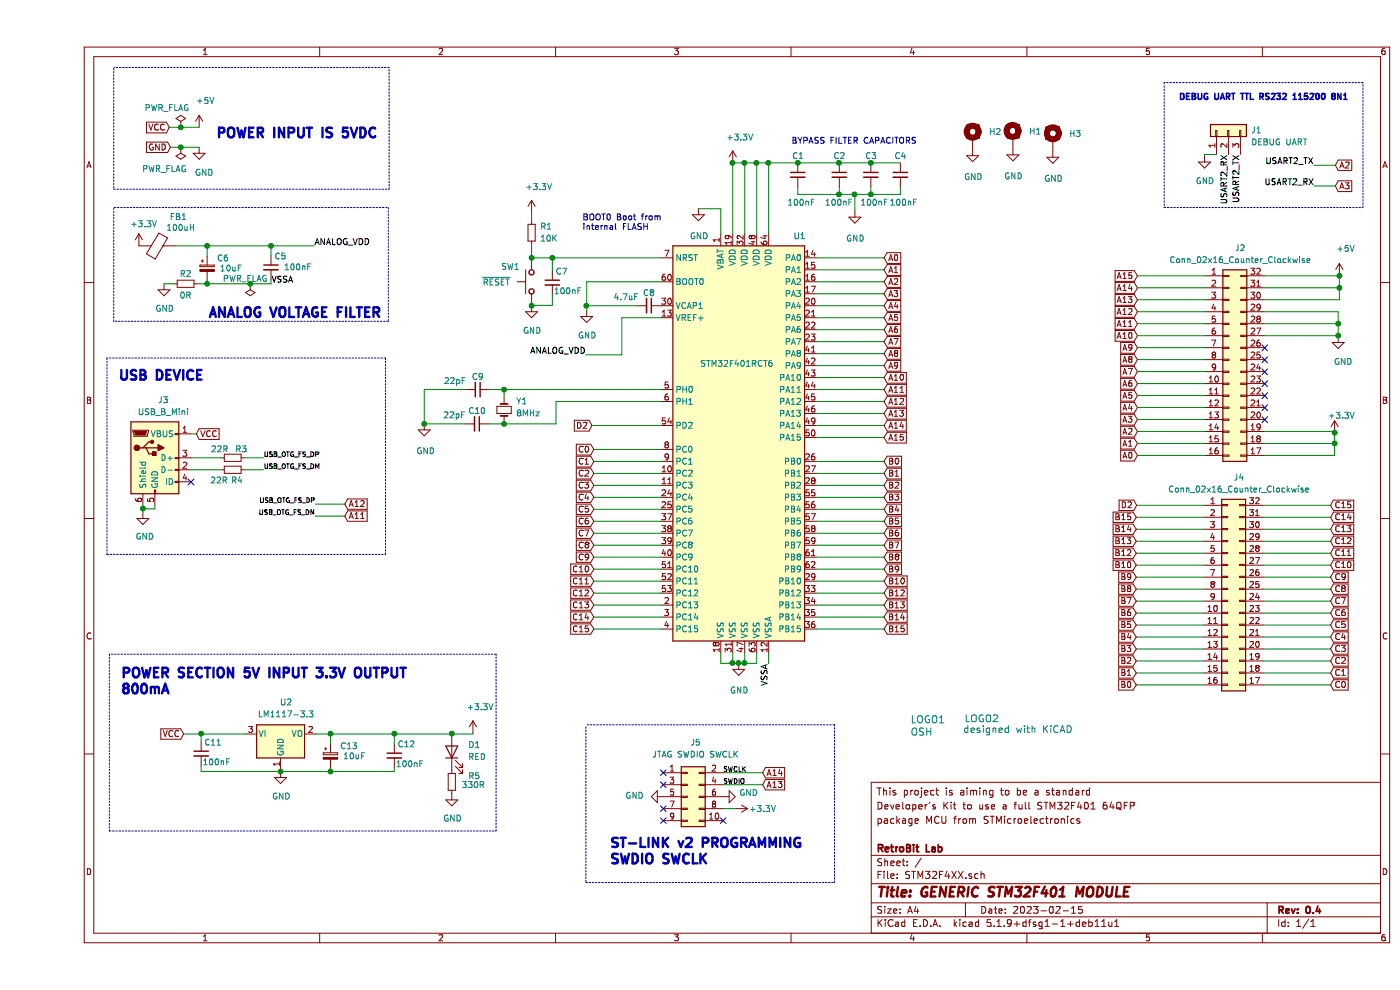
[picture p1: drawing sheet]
EESchema Schematic File Version 4
EELAYER 30 0
EELAYER END
$Descr A4 11693 8268
encoding utf-8
Sheet 1 1
Title "GENERIC STM32F401 MODULE"
Date "2023-02-15"
Rev "0.4"
Comp "RetroBit Lab"
Comment1 ""
Comment2 "package MCU from STMicroelectronics"
Comment3 "Developer's Kit to use a full STM32F401 64QFP"
Comment4 "This project is aiming to be a standard"
$EndDescr
Text GLabel 1105 1065 0    50   Input ~ 0
VCC
Text GLabel 1115 1230 0    50   Input ~ 0
GND
$Comp
L power:GND #PWR02
U 1 1
P 1355 1230
F 0 "#PWR02" H 1355 980 50  0001 C CNN
F 1 "GND" H 1395 1020 50  0000 C CNN
F 2 "" H 1355 1230 50  0001 C CNN
F 3 "" H 1355 1230 50  0001 C CNN
	1    1355 1230
	1    0    0    -1  
$EndComp
$Comp
L power:+5V #PWR01
U 1 1
P 1355 1065
F 0 "#PWR01" H 1355 915 50  0001 C CNN
F 1 "+5V" H 1405 1290 50  0000 C CNN
F 2 "" H 1355 1065 50  0001 C CNN
F 3 "" H 1355 1065 50  0001 C CNN
	1    1355 1065
	1    0    0    -1  
$EndComp
Wire Wire Line
	1355 1065 1200 1065
Wire Wire Line
	1115 1230 1200 1230
Text Notes 1490 1165 0    79   ~ 16
POWER INPUT IS 5VDC
$Comp
L Regulator_Linear:LM1117-3.3 U2
U 1 1
P 2035 6130
F 0 "U2" H 2080 6395 50  0000 C CNN
F 1 "LM1117-3.3" H 2080 6295 50  0000 C CNN
F 2 "Package_TO_SOT_SMD:SOT-223-3_TabPin2" H 2035 6130 50  0001 C CNN
F 3 "https://datasheet.lcsc.com/lcsc/1811131822_HTC-Korea-TAEJIN-Tech-LM1117S-3.3_C126027.pdf" H 2035 6130 50  0001 C CNN
F 4 "C126027 " H 2035 6130 50  0001 C CNN "LCSC"
	1    2035 6130
	1    0    0    -1  
$EndComp
$Comp
L power:GND #PWR015
U 1 1
P 4590 2595
F 0 "#PWR015" H 4590 2345 50  0001 C CNN
F 1 "GND" H 4595 2390 50  0000 C CNN
F 2 "" H 4590 2595 50  0001 C CNN
F 3 "" H 4590 2595 50  0001 C CNN
	1    4590 2595
	1    0    0    -1  
$EndComp
Wire Wire Line
	5210 2355 4590 2355
Text Notes 4555 1930 0    50   ~ 0
BOOT0 Boot from\ninternal FLASH
Wire Wire Line
	2985 6410 2985 6445
Wire Wire Line
	2985 6445 2450 6445
Wire Wire Line
	2035 6445 2035 6430
Wire Wire Line
	2450 6415 2450 6445
Connection ~ 2450 6445
Wire Wire Line
	2450 6445 2035 6445
Wire Wire Line
	2035 6445 1370 6445
Wire Wire Line
	1370 6445 1370 6395
Connection ~ 2035 6445
Wire Wire Line
	2335 6130 2450 6130
Wire Wire Line
	2985 6130 2985 6210
Wire Wire Line
	2450 6215 2450 6130
Connection ~ 2450 6130
Wire Wire Line
	2450 6130 2985 6130
Wire Wire Line
	1370 6195 1370 6130
Wire Wire Line
	1370 6130 1735 6130
Text GLabel 1225 6130 0    50   Input ~ 0
VCC
Wire Wire Line
	1225 6130 1370 6130
Connection ~ 1370 6130
Connection ~ 2985 6130
$Comp
L Device:C_Small C8
U 1 1
P 5110 2555
F 0 "C8" V 5000 2555 50  0000 C CNN
F 1 "4.7uF" V 5035 2365 50  0000 C CNN
F 2 "Capacitor_SMD:C_1206_3216Metric_Pad1.33x1.80mm_HandSolder" H 5110 2555 50  0001 C CNN
F 3 "https://datasheet.lcsc.com/lcsc/1811110920_Samsung-Electro-Mechanics-CL31A475KOHNNNE_C7237.pdf" H 5110 2555 50  0001 C CNN
F 4 "C7237 " V 5110 2555 50  0001 C CNN "LCSC"
	1    5110 2555
	0    1    1    0   
$EndComp
Wire Wire Line
	5010 2555 4590 2555
Wire Wire Line
	4590 2355 4590 2555
Wire Wire Line
	4590 2555 4590 2595
Connection ~ 4590 2555
$Comp
L Switch:SW_Push SW1
U 1 1
P 4130 2355
F 0 "SW1" V 4255 2610 50  0000 R CNN
F 1 "~RESET" V 4130 2765 50  0000 R CNN
F 2 "RetroBitLab:SPST-7.3x3.9x2.5-WUERTH-434121025816" H 4130 2555 50  0001 C CNN
F 3 "~" H 4130 2555 50  0001 C CNN
F 4 "C318911" V 4130 2355 50  0001 C CNN "LCSC"
	1    4130 2355
	0    -1   -1   0   
$EndComp
$Comp
L power:GND #PWR014
U 1 1
P 4130 2555
F 0 "#PWR014" H 4130 2305 50  0001 C CNN
F 1 "GND" H 4135 2350 50  0000 C CNN
F 2 "" H 4130 2555 50  0001 C CNN
F 3 "" H 4130 2555 50  0001 C CNN
	1    4130 2555
	1    0    0    -1  
$EndComp
Wire Wire Line
	5210 2155 4305 2155
$Comp
L Device:R_Small R1
U 1 1
P 4130 1945
F 0 "R1" H 4200 2000 50  0000 L CNN
F 1 "10K" H 4200 1900 50  0000 L CNN
F 2 "Resistor_SMD:R_1206_3216Metric_Pad1.30x1.75mm_HandSolder" H 4130 1945 50  0001 C CNN
F 3 "https://datasheet.lcsc.com/lcsc/1810301434_UNI-ROYAL-Uniroyal-Elec-1206W4F1002T5E_C17902.pdf" H 4130 1945 50  0001 C CNN
F 4 "C17902" H 4130 1945 50  0001 C CNN "LCSC"
	1    4130 1945
	1    0    0    -1  
$EndComp
Wire Wire Line
	4130 1845 4130 1775
Wire Wire Line
	4130 2045 4130 2155
Connection ~ 4130 2155
Wire Wire Line
	4305 2550 4130 2550
Wire Wire Line
	4130 2550 4130 2555
Connection ~ 4130 2555
Wire Wire Line
	4305 2460 4305 2550
Wire Wire Line
	4305 2260 4305 2155
Connection ~ 4305 2155
Wire Wire Line
	4305 2155 4130 2155
$Comp
L Device:CP_Small C6
U 1 1
P 1420 2240
F 0 "C6" H 1500 2325 50  0000 L CNN
F 1 "10uF" H 1525 2240 50  0000 L CNN
F 2 "Capacitor_Tantalum_SMD:CP_EIA-3216-12_Kemet-S_Pad1.58x1.35mm_HandSolder" H 1420 2240 50  0001 C CNN
F 3 "https://datasheet.lcsc.com/lcsc/1811151641_Sunlord-TC212A106K016Y_C108529.pdf" H 1420 2240 50  0001 C CNN
F 4 "C108529 " H 1420 2240 50  0001 C CNN "LCSC"
	1    1420 2240
	1    0    0    -1  
$EndComp
Wire Wire Line
	1955 2335 1955 2370
Wire Wire Line
	1420 2140 1420 2055
Wire Wire Line
	1420 2055 1955 2055
Wire Wire Line
	1955 2055 1955 2135
Wire Wire Line
	4885 2655 5210 2655
$Comp
L power:GND #PWR013
U 1 1
P 1060 2370
F 0 "#PWR013" H 1060 2120 50  0001 C CNN
F 1 "GND" H 1065 2165 50  0000 C CNN
F 2 "" H 1060 2370 50  0001 C CNN
F 3 "" H 1060 2370 50  0001 C CNN
	1    1060 2370
	1    0    0    -1  
$EndComp
Wire Wire Line
	1420 2340 1420 2370
Wire Wire Line
	1955 2370 1780 2370
Connection ~ 1420 2370
Wire Wire Line
	1420 2055 1150 2055
Connection ~ 1420 2055
$Comp
L Device:Ferrite_Bead FB1
U 1 1
P 1000 2055
F 0 "FB1" V 755 2235 50  0000 C CNN
F 1 "100uH" V 845 2255 50  0000 C CNN
F 2 "Inductor_SMD:L_1206_3216Metric_Pad1.22x1.90mm_HandSolder" V 930 2055 50  0001 C CNN
F 3 "https://datasheet.lcsc.com/lcsc/1810311131_FH-Guangdong-Fenghua-Advanced-Tech-CMI321611J101KT_C128802.pdf" H 1000 2055 50  0001 C CNN
F 4 "C128802" V 1000 2055 50  0001 C CNN "LCSC"
	1    1000 2055
	0    1    1    0   
$EndComp
$Comp
L power:GND #PWR08
U 1 1
P 5525 1745
F 0 "#PWR08" H 5525 1495 50  0001 C CNN
F 1 "GND" H 5530 1520 50  0000 C CNN
F 2 "" H 5525 1745 50  0001 C CNN
F 3 "" H 5525 1745 50  0001 C CNN
	1    5525 1745
	1    0    0    -1  
$EndComp
Wire Wire Line
	5710 1955 5710 1745
Wire Wire Line
	5710 1745 5525 1745
$Comp
L power:GND #PWR020
U 1 1
P 5860 5540
F 0 "#PWR020" H 5860 5290 50  0001 C CNN
F 1 "GND" H 5865 5315 50  0000 C CNN
F 2 "" H 5860 5540 50  0001 C CNN
F 3 "" H 5860 5540 50  0001 C CNN
	1    5860 5540
	1    0    0    -1  
$EndComp
Wire Wire Line
	5710 5455 5710 5540
Wire Wire Line
	6010 5455 6010 5540
Wire Wire Line
	5910 5455 5910 5540
Wire Wire Line
	5710 5540 5810 5540
Connection ~ 5910 5540
Wire Wire Line
	5910 5540 6010 5540
Wire Wire Line
	5810 5455 5810 5540
Connection ~ 5810 5540
Wire Wire Line
	5810 5540 5860 5540
Text Label 6110 5545 3    50   ~ 0
VSSA
Connection ~ 5860 5540
Wire Wire Line
	5860 5540 5910 5540
Text Label 1955 2370 0    50   ~ 0
VSSA
$Comp
L Device:R_Small R2
U 1 1
P 1240 2370
F 0 "R2" V 1155 2370 50  0000 C CNN
F 1 "0R" V 1335 2370 50  0000 C CNN
F 2 "Resistor_SMD:R_1206_3216Metric_Pad1.30x1.75mm_HandSolder" H 1240 2370 50  0001 C CNN
F 3 "https://datasheet.lcsc.com/lcsc/1808281533_UNI-ROYAL-Uniroyal-Elec-1206W4F0000T5E_C17888.pdf" H 1240 2370 50  0001 C CNN
F 4 "C17888" V 1240 2370 50  0001 C CNN "LCSC"
	1    1240 2370
	0    1    1    0   
$EndComp
Wire Wire Line
	1420 2370 1340 2370
Wire Wire Line
	1140 2370 1060 2370
$Comp
L Device:C_Small C1
U 1 1
P 6355 1460
F 0 "C1" H 6305 1620 50  0000 L CNN
F 1 "100nF" H 6265 1230 50  0000 L CNN
F 2 "Capacitor_SMD:C_1206_3216Metric_Pad1.33x1.80mm_HandSolder" H 6355 1460 50  0001 C CNN
F 3 "https://datasheet.lcsc.com/lcsc/1810221109_Samsung-Electro-Mechanics-CL31B104KBCNNNC_C24497.pdf" H 6355 1460 50  0001 C CNN
F 4 "C24497" H 6355 1460 50  0001 C CNN "LCSC"
	1    6355 1460
	1    0    0    -1  
$EndComp
Wire Wire Line
	5810 1955 5810 1360
Wire Wire Line
	5810 1360 5910 1360
Connection ~ 6355 1360
$Comp
L power:GND #PWR09
U 1 1
P 6830 1765
F 0 "#PWR09" H 6830 1515 50  0001 C CNN
F 1 "GND" H 6835 1540 50  0000 C CNN
F 2 "" H 6830 1765 50  0001 C CNN
F 3 "" H 6830 1765 50  0001 C CNN
	1    6830 1765
	1    0    0    -1  
$EndComp
Wire Wire Line
	6355 1560 6355 1625
Wire Wire Line
	6355 1625 6700 1625
Wire Wire Line
	7210 1625 7210 1560
Wire Wire Line
	6965 1560 6965 1625
Connection ~ 6965 1625
Wire Wire Line
	6965 1625 7210 1625
Wire Wire Line
	6700 1560 6700 1625
Connection ~ 6700 1625
Wire Wire Line
	6700 1625 6830 1625
Connection ~ 6830 1625
Wire Wire Line
	6830 1625 6965 1625
Wire Wire Line
	5910 1955 5910 1360
Connection ~ 5910 1360
Wire Wire Line
	5910 1360 6010 1360
Wire Wire Line
	6010 1360 6010 1955
Connection ~ 6010 1360
Wire Wire Line
	6010 1360 6110 1360
Wire Wire Line
	6110 1955 6110 1360
Connection ~ 6110 1360
Wire Wire Line
	6110 1360 6355 1360
$Comp
L power:+3.3V #PWR021
U 1 1
P 3640 6120
F 0 "#PWR021" H 3640 5970 50  0001 C CNN
F 1 "+3.3V" H 3700 6335 50  0000 C CNN
F 2 "" H 3640 6120 50  0001 C CNN
F 3 "" H 3640 6120 50  0001 C CNN
	1    3640 6120
	1    0    0    -1  
$EndComp
$Comp
L power:+3.3V #PWR011
U 1 1
P 850 2055
F 0 "#PWR011" H 850 1905 50  0001 C CNN
F 1 "+3.3V" H 890 2240 50  0000 C CNN
F 2 "" H 850 2055 50  0001 C CNN
F 3 "" H 850 2055 50  0001 C CNN
	1    850  2055
	1    0    0    -1  
$EndComp
$Comp
L power:+3.3V #PWR010
U 1 1
P 4130 1775
F 0 "#PWR010" H 4130 1625 50  0001 C CNN
F 1 "+3.3V" H 4190 1990 50  0000 C CNN
F 2 "" H 4130 1775 50  0001 C CNN
F 3 "" H 4130 1775 50  0001 C CNN
	1    4130 1775
	1    0    0    -1  
$EndComp
$Comp
L power:+3.3V #PWR07
U 1 1
P 5810 1360
F 0 "#PWR07" H 5810 1210 50  0001 C CNN
F 1 "+3.3V" H 5870 1575 50  0000 C CNN
F 2 "" H 5810 1360 50  0001 C CNN
F 3 "" H 5810 1360 50  0001 C CNN
	1    5810 1360
	1    0    0    -1  
$EndComp
Connection ~ 5810 1360
Wire Notes Line
	640  570  640  1580
Wire Notes Line
	640  1580 2940 1580
Wire Notes Line
	2940 1580 2940 565 
Wire Notes Line
	2940 565  645  565 
$Comp
L power:GND #PWR022
U 1 1
P 2035 6445
F 0 "#PWR022" H 2035 6195 50  0001 C CNN
F 1 "GND" H 2040 6240 50  0000 C CNN
F 2 "" H 2035 6445 50  0001 C CNN
F 3 "" H 2035 6445 50  0001 C CNN
	1    2035 6445
	1    0    0    -1  
$EndComp
Wire Notes Line
	605  6940 3835 6940
Wire Notes Line
	3835 6940 3835 5465
Wire Notes Line
	3835 5465 605  5465
Wire Notes Line
	605  5465 605  6940
Wire Wire Line
	1955 2055 2315 2055
Connection ~ 1955 2055
Text Label 2315 2055 0    50   ~ 0
ANALOG_VDD
Text Label 4585 2965 2    50   ~ 0
ANALOG_VDD
Wire Wire Line
	4585 2965 4885 2965
Wire Wire Line
	4885 2965 4885 2655
Wire Notes Line
	645  1735 2935 1735
Wire Notes Line
	2935 1735 2935 2685
Wire Notes Line
	2935 2685 640  2685
Wire Notes Line
	640  2685 640  1740
Text Notes 1425 2665 0    79   ~ 16
ANALOG VOLTAGE FILTER
Text Notes 695  5810 0    79   ~ 16
POWER SECTION 5V INPUT 3.3V OUTPUT\n800mA
Text Notes 7350 1210 2    50   ~ 0
BYPASS FILTER CAPACITORS
$Comp
L Device:C_Small C9
U 1 1
P 3680 3255
F 0 "C9" V 3570 3255 50  0000 C CNN
F 1 "22pF" V 3605 3065 50  0000 C CNN
F 2 "Capacitor_SMD:C_1206_3216Metric_Pad1.33x1.80mm_HandSolder" H 3680 3255 50  0001 C CNN
F 3 "https://datasheet.lcsc.com/lcsc/1811071223_FH-Guangdong-Fenghua-Advanced-Tech-1206CG220J500NT_C1896.pdf" H 3680 3255 50  0001 C CNN
F 4 " C1896 " V 3680 3255 50  0001 C CNN "LCSC"
	1    3680 3255
	0    1    1    0   
$EndComp
Wire Wire Line
	3780 3255 3900 3255
Wire Wire Line
	3900 3255 3900 3325
Connection ~ 3900 3255
Wire Wire Line
	3900 3255 5210 3255
Wire Wire Line
	3775 3540 3900 3540
Wire Wire Line
	3900 3540 3900 3525
Wire Wire Line
	3900 3540 4335 3540
Wire Wire Line
	4335 3540 4335 3355
Wire Wire Line
	4335 3355 5210 3355
Connection ~ 3900 3540
$Comp
L power:GND #PWR017
U 1 1
P 3235 3540
F 0 "#PWR017" H 3235 3290 50  0001 C CNN
F 1 "GND" H 3245 3315 50  0000 C CNN
F 2 "" H 3235 3540 50  0001 C CNN
F 3 "" H 3235 3540 50  0001 C CNN
	1    3235 3540
	1    0    0    -1  
$EndComp
Wire Wire Line
	3580 3255 3235 3255
Wire Wire Line
	3235 3255 3235 3540
Wire Wire Line
	3575 3540 3235 3540
Connection ~ 3235 3540
$Comp
L Connector_Generic:Conn_01x03 J1
U 1 1
P 9950 1090
F 0 "J1" V 9950 900 50  0000 R CNN
F 1 "DEBUG UART" V 9850 900 50  0000 R CNN
F 2 "Connector_PinHeader_2.54mm:PinHeader_1x03_P2.54mm_Vertical" H 9950 1090 50  0001 C CNN
F 3 "~" H 9950 1090 50  0001 C CNN
	1    9950 1090
	0    -1   -1   0   
$EndComp
$Comp
L power:GND #PWR06
U 1 1
P 9750 1305
F 0 "#PWR06" H 9750 1055 50  0001 C CNN
F 1 "GND" H 9755 1100 50  0000 C CNN
F 2 "" H 9750 1305 50  0001 C CNN
F 3 "" H 9750 1305 50  0001 C CNN
	1    9750 1305
	1    0    0    -1  
$EndComp
Text Label 10050 1290 3    50   ~ 0
USART2_TX
Text Label 9950 1290 3    50   ~ 0
USART2_RX
Wire Wire Line
	9850 1290 9750 1290
Wire Wire Line
	9750 1290 9750 1305
Wire Notes Line
	9415 1735 11075 1735
Wire Notes Line
	11075 1735 11075 690 
Wire Notes Line
	11075 690  9415 690 
Wire Notes Line
	9415 690  9415 1735
Text Notes 9535 845  0    50   ~ 10
DEBUG UART TTL RS232 115200 8N1
$Comp
L Device:Crystal_Small Y1
U 1 1
P 3900 3425
F 0 "Y1" V 3825 3525 50  0000 L CNN
F 1 "8MHz" V 3925 3525 50  0000 L CNN
F 2 "Crystal:Crystal_SMD_HC49-SD" H 3900 3425 50  0001 C CNN
F 3 "https://datasheet.lcsc.com/lcsc/1811132321_TAE-Zhejiang-Abel-Elec-TAXM8M2GLFBET2T_C107426.pdf" H 3900 3425 50  0001 C CNN
F 4 "C107426" V 3900 3425 50  0001 C CNN "LCSC"
	1    3900 3425
	0    1    1    0   
$EndComp
$Comp
L Connector:USB_B_Mini J3
U 1 1
P 985 3825
F 0 "J3" H 1055 4310 50  0000 C CNN
F 1 "USB_B_Mini" H 1055 4210 50  0000 C CNN
F 2 "Connector_USB:USB_Mini-B_Lumberg_2486_01_Horizontal" H 1135 3775 50  0001 C CNN
F 3 "https://datasheet.lcsc.com/lcsc/2103081233_Jing-Extension-of-the-Electronic-Co.-920-462A2021S10100_C69074.pdf" H 1135 3775 50  0001 C CNN
F 4 "C69074" H 985 3825 50  0001 C CNN "LCSC"
	1    985  3825
	1    0    0    -1  
$EndComp
Text GLabel 1330 3625 2    50   Input ~ 0
VCC
Wire Wire Line
	1285 3625 1330 3625
$Comp
L power:GND #PWR019
U 1 1
P 885 4280
F 0 "#PWR019" H 885 4030 50  0001 C CNN
F 1 "GND" H 900 4080 50  0000 C CNN
F 2 "" H 885 4280 50  0001 C CNN
F 3 "" H 885 4280 50  0001 C CNN
	1    885  4280
	1    0    0    -1  
$EndComp
Wire Wire Line
	885  4225 885  4250
Wire Wire Line
	985  4225 985  4250
Wire Wire Line
	985  4250 885  4250
Connection ~ 885  4250
Wire Wire Line
	885  4250 885  4280
NoConn ~ 1285 4025
$Comp
L Device:R_Small R4
U 1 1
P 1635 3925
F 0 "R4" V 1720 3960 50  0000 C CNN
F 1 "22R" V 1720 3810 50  0000 C CNN
F 2 "Resistor_SMD:R_1206_3216Metric_Pad1.30x1.75mm_HandSolder" H 1635 3925 50  0001 C CNN
F 3 "https://datasheet.lcsc.com/lcsc/1810192321_YAGEO-RC1206FR-0722RL_C114943.pdf" H 1635 3925 50  0001 C CNN
F 4 "C114943" V 1635 3925 50  0001 C CNN "LCSC"
	1    1635 3925
	0    1    1    0   
$EndComp
Wire Wire Line
	1285 3825 1535 3825
Wire Wire Line
	1285 3925 1535 3925
Wire Wire Line
	1735 3825 1890 3825
Wire Wire Line
	1735 3925 1890 3925
Text Label 1890 3825 0    39   ~ 0
USB_OTG_FS_DP
Text Label 1890 3925 0    39   ~ 0
USB_OTG_FS_DM
Wire Notes Line
	585  4630 2910 4630
Wire Notes Line
	2910 4630 2910 2990
Wire Notes Line
	2910 2990 585  2990
Wire Notes Line
	585  2990 585  4630
Text Notes 675  3190 0    79   ~ 16
USB DEVICE
$Comp
L Connector_Generic:Conn_02x05_Odd_Even J5
U 1 1
P 5430 6655
F 0 "J5" H 5500 7110 50  0000 C CNN
F 1 "JTAG SWDIO SWCLK" H 5500 7010 50  0000 C CNN
F 2 "Connector_IDC:IDC-Header_2x05_P2.54mm_Vertical" H 5430 6655 50  0001 C CNN
F 3 "~" H 5430 6655 50  0001 C CNN
	1    5430 6655
	1    0    0    -1  
$EndComp
$Comp
L power:GND #PWR024
U 1 1
P 5230 6655
F 0 "#PWR024" H 5230 6405 50  0001 C CNN
F 1 "GND" V 5220 6495 50  0000 R CNN
F 2 "" H 5230 6655 50  0001 C CNN
F 3 "" H 5230 6655 50  0001 C CNN
	1    5230 6655
	0    1    1    0   
$EndComp
$Comp
L power:GND #PWR025
U 1 1
P 5730 6655
F 0 "#PWR025" H 5730 6405 50  0001 C CNN
F 1 "GND" V 5760 6520 50  0000 R CNN
F 2 "" H 5730 6655 50  0001 C CNN
F 3 "" H 5730 6655 50  0001 C CNN
	1    5730 6655
	0    -1   -1   0   
$EndComp
Text Label 5730 6455 0    39   ~ 0
SWCLK
Text Label 5730 6555 0    39   ~ 0
SWDIO
NoConn ~ 5730 6855
NoConn ~ 5230 6855
NoConn ~ 5230 6755
NoConn ~ 5230 6555
NoConn ~ 5230 6455
Wire Wire Line
	5730 6755 5835 6755
Text Notes 4780 7230 0    79   ~ 16
ST-LINK v2 PROGRAMMING\nSWDIO SWCLK
Wire Notes Line
	4585 6070 4585 7370
Wire Notes Line
	4585 7370 6660 7370
Wire Notes Line
	6660 7370 6660 6055
Wire Notes Line
	6660 6055 4590 6055
$Comp
L power:+3.3V #PWR026
U 1 1
P 5835 6755
F 0 "#PWR026" H 5835 6605 50  0001 C CNN
F 1 "+3.3V" V 5835 6980 50  0000 C CNN
F 2 "" H 5835 6755 50  0001 C CNN
F 3 "" H 5835 6755 50  0001 C CNN
	1    5835 6755
	0    1    1    0   
$EndComp
Wire Wire Line
	6110 5455 6110 5545
$Comp
L power:PWR_FLAG #FLG03
U 1 1
P 1780 2370
F 0 "#FLG03" H 1780 2445 50  0001 C CNN
F 1 "PWR_FLAG" H 1820 2330 50  0000 C CNN
F 2 "" H 1780 2370 50  0001 C CNN
F 3 "~" H 1780 2370 50  0001 C CNN
	1    1780 2370
	-1   0    0    1   
$EndComp
Connection ~ 1780 2370
Wire Wire Line
	1780 2370 1420 2370
$Comp
L power:PWR_FLAG #FLG02
U 1 1
P 1200 1230
F 0 "#FLG02" H 1200 1305 50  0001 C CNN
F 1 "PWR_FLAG" H 1335 1415 50  0000 C CNN
F 2 "" H 1200 1230 50  0001 C CNN
F 3 "~" H 1200 1230 50  0001 C CNN
	1    1200 1230
	-1   0    0    1   
$EndComp
Connection ~ 1200 1230
Wire Wire Line
	1200 1230 1355 1230
$Comp
L power:PWR_FLAG #FLG01
U 1 1
P 1200 1065
F 0 "#FLG01" H 1200 1140 50  0001 C CNN
F 1 "PWR_FLAG" H 1085 1230 50  0000 C CNN
F 2 "" H 1200 1065 50  0001 C CNN
F 3 "~" H 1200 1065 50  0001 C CNN
	1    1200 1065
	1    0    0    -1  
$EndComp
Connection ~ 1200 1065
Wire Wire Line
	1200 1065 1105 1065
$Comp
L MCU_ST_STM32F4:STM32F401RCTx U1
U 1 1
P 5910 3655
F 0 "U1" H 6370 5340 50  0000 C CNN
F 1 "STM32F401RCT6" H 5845 4275 50  0000 C CNN
F 2 "Package_QFP:LQFP-64_10x10mm_P0.5mm" H 5310 1955 50  0001 R CNN
F 3 "http://www.st.com/st-web-ui/static/active/en/resource/technical/document/datasheet/DM00086815.pdf" H 5910 3655 50  0001 C CNN
F 4 "C74524" H 5910 3655 50  0001 C CNN "LCSC"
	1    5910 3655
	1    0    0    -1  
$EndComp
$Comp
L Connector_Generic:Conn_02x16_Counter_Clockwise J4
U 1 1
P 9945 4920
F 0 "J4" H 10040 5855 50  0000 C CNN
F 1 "Conn_02x16_Counter_Clockwise" H 10040 5755 50  0000 C CNN
F 2 "Connector_PinHeader_2.54mm:PinHeader_2x16_P2.54mm_Vertical" H 9945 4920 50  0001 C CNN
F 3 "~" H 9945 4920 50  0001 C CNN
	1    9945 4920
	1    0    0    -1  
$EndComp
Text GLabel 7075 2155 2    50   Input ~ 0
A0
Text GLabel 7075 2255 2    50   Input ~ 0
A1
Text GLabel 7075 2355 2    50   Input ~ 0
A2
Text GLabel 7075 2455 2    50   Input ~ 0
A3
Text GLabel 7075 2555 2    50   Input ~ 0
A4
Text GLabel 7075 2655 2    50   Input ~ 0
A5
Text GLabel 7075 2755 2    50   Input ~ 0
A6
Text GLabel 7075 2855 2    50   Input ~ 0
A7
Text GLabel 7075 2955 2    50   Input ~ 0
A8
Text GLabel 7075 3055 2    50   Input ~ 0
A9
Text GLabel 7075 3155 2    50   Input ~ 0
A10
Text GLabel 7075 3255 2    50   Input ~ 0
A11
Text GLabel 7075 3355 2    50   Input ~ 0
A12
Text GLabel 7075 3455 2    50   Input ~ 0
A13
Text GLabel 7075 3555 2    50   Input ~ 0
A14
Text GLabel 7075 3655 2    50   Input ~ 0
A15
Text GLabel 7075 3855 2    50   Input ~ 0
B0
Text GLabel 7075 3955 2    50   Input ~ 0
B1
Text GLabel 7075 4055 2    50   Input ~ 0
B2
Text GLabel 7075 4155 2    50   Input ~ 0
B3
Text GLabel 7075 4255 2    50   Input ~ 0
B4
Text GLabel 7075 4355 2    50   Input ~ 0
B5
Text GLabel 7075 4455 2    50   Input ~ 0
B6
Text GLabel 7075 4555 2    50   Input ~ 0
B7
Text GLabel 7075 4655 2    50   Input ~ 0
B8
Text GLabel 7075 4755 2    50   Input ~ 0
B9
Text GLabel 7075 4855 2    50   Input ~ 0
B10
Text GLabel 7075 4955 2    50   Input ~ 0
B12
Text GLabel 7075 5055 2    50   Input ~ 0
B13
Text GLabel 7075 5155 2    50   Input ~ 0
B14
Text GLabel 7075 5255 2    50   Input ~ 0
B15
Text GLabel 4650 3755 0    50   Input ~ 0
C0
Text GLabel 4650 3855 0    50   Input ~ 0
C1
Text GLabel 4650 3955 0    50   Input ~ 0
C2
Text GLabel 4650 4055 0    50   Input ~ 0
C3
Text GLabel 4650 4155 0    50   Input ~ 0
C4
Text GLabel 4650 4255 0    50   Input ~ 0
C5
Text GLabel 4650 4355 0    50   Input ~ 0
C6
Text GLabel 4650 4455 0    50   Input ~ 0
C7
Text GLabel 4650 4555 0    50   Input ~ 0
C8
Text GLabel 4650 4655 0    50   Input ~ 0
C9
Text GLabel 4650 4755 0    50   Input ~ 0
C10
Text GLabel 4650 4855 0    50   Input ~ 0
C11
Text GLabel 4650 4955 0    50   Input ~ 0
C12
Text GLabel 4650 5055 0    50   Input ~ 0
C13
Text GLabel 4650 5155 0    50   Input ~ 0
C14
Text GLabel 4650 5255 0    50   Input ~ 0
C15
Text GLabel 4635 3555 0    50   Input ~ 0
D2
Wire Wire Line
	5210 3755 4650 3755
Wire Wire Line
	5210 3855 4650 3855
Wire Wire Line
	5210 3955 4650 3955
Wire Wire Line
	5210 4055 4650 4055
Wire Wire Line
	5210 4155 4650 4155
Wire Wire Line
	5210 4255 4650 4255
Wire Wire Line
	5210 4355 4650 4355
Wire Wire Line
	5210 4455 4650 4455
Wire Wire Line
	5210 4555 4650 4555
Wire Wire Line
	5210 4655 4650 4655
Wire Wire Line
	5210 4755 4650 4755
Wire Wire Line
	5210 4855 4650 4855
Wire Wire Line
	5210 4955 4650 4955
Wire Wire Line
	5210 5055 4650 5055
Wire Wire Line
	5210 5155 4650 5155
Wire Wire Line
	5210 5255 4650 5255
Wire Wire Line
	6510 2155 7075 2155
Wire Wire Line
	6510 2255 7075 2255
Wire Wire Line
	6510 2355 7075 2355
Wire Wire Line
	6510 2455 7075 2455
Wire Wire Line
	6510 2555 7075 2555
Wire Wire Line
	6510 2655 7075 2655
Wire Wire Line
	6510 2755 7075 2755
Wire Wire Line
	6510 2855 7075 2855
Wire Wire Line
	6510 2955 7075 2955
Wire Wire Line
	6510 3055 7075 3055
Wire Wire Line
	6510 3155 7075 3155
Wire Wire Line
	6510 3255 7075 3255
Wire Wire Line
	6510 3355 7075 3355
Wire Wire Line
	6510 3455 7075 3455
Wire Wire Line
	6510 3555 7075 3555
Wire Wire Line
	6510 3655 7075 3655
Wire Wire Line
	6510 3855 7075 3855
Wire Wire Line
	6510 3955 7075 3955
Wire Wire Line
	6510 4055 7075 4055
Wire Wire Line
	6510 4155 7075 4155
Wire Wire Line
	6510 4255 7075 4255
Wire Wire Line
	6510 4355 7075 4355
Wire Wire Line
	6510 4455 7075 4455
Wire Wire Line
	6510 4555 7075 4555
Wire Wire Line
	6510 4655 7075 4655
Wire Wire Line
	6510 4755 7075 4755
Wire Wire Line
	6510 4855 7075 4855
Wire Wire Line
	6510 4955 7075 4955
Wire Wire Line
	6510 5055 7075 5055
Wire Wire Line
	6510 5155 7075 5155
Wire Wire Line
	6510 5255 7075 5255
Text GLabel 9190 3805 0    50   Input ~ 0
A0
Text GLabel 9190 3705 0    50   Input ~ 0
A1
Text GLabel 9190 3605 0    50   Input ~ 0
A2
Text GLabel 9190 3505 0    50   Input ~ 0
A3
Text GLabel 9190 3405 0    50   Input ~ 0
A4
Text GLabel 9190 3305 0    50   Input ~ 0
A5
Text GLabel 9190 3205 0    50   Input ~ 0
A6
Text GLabel 9190 3105 0    50   Input ~ 0
A7
Text GLabel 9190 3005 0    50   Input ~ 0
A8
Text GLabel 9190 2905 0    50   Input ~ 0
A9
Text GLabel 9190 2805 0    50   Input ~ 0
A10
Text GLabel 9190 2705 0    50   Input ~ 0
A11
Text GLabel 9190 2605 0    50   Input ~ 0
A12
Text GLabel 9190 2505 0    50   Input ~ 0
A13
Text GLabel 9190 2405 0    50   Input ~ 0
A14
Text GLabel 9190 2305 0    50   Input ~ 0
A15
Wire Wire Line
	9755 3805 9190 3805
Wire Wire Line
	9755 3705 9190 3705
Wire Wire Line
	9755 3605 9190 3605
Wire Wire Line
	9755 3505 9190 3505
Wire Wire Line
	9755 3405 9190 3405
Wire Wire Line
	9755 3305 9190 3305
Wire Wire Line
	9755 3205 9190 3205
Wire Wire Line
	9755 3105 9190 3105
Wire Wire Line
	9755 3005 9190 3005
Wire Wire Line
	9755 2905 9190 2905
Wire Wire Line
	9755 2805 9190 2805
Wire Wire Line
	9755 2705 9190 2705
Wire Wire Line
	9755 2605 9190 2605
Wire Wire Line
	9755 2505 9190 2505
Wire Wire Line
	9755 2405 9190 2405
Wire Wire Line
	9755 2305 9190 2305
Text GLabel 9180 5720 0    50   Input ~ 0
B0
Text GLabel 9180 5620 0    50   Input ~ 0
B1
Text GLabel 9180 5520 0    50   Input ~ 0
B2
Text GLabel 9180 5420 0    50   Input ~ 0
B3
Text GLabel 9180 5320 0    50   Input ~ 0
B4
Text GLabel 9180 5220 0    50   Input ~ 0
B5
Text GLabel 9180 5120 0    50   Input ~ 0
B6
Text GLabel 9180 5020 0    50   Input ~ 0
B7
Text GLabel 9180 4920 0    50   Input ~ 0
B8
Text GLabel 9180 4820 0    50   Input ~ 0
B9
Text GLabel 9180 4720 0    50   Input ~ 0
B10
Text GLabel 9180 4620 0    50   Input ~ 0
B12
Text GLabel 9180 4520 0    50   Input ~ 0
B13
Text GLabel 9180 4420 0    50   Input ~ 0
B14
Text GLabel 9180 4320 0    50   Input ~ 0
B15
Wire Wire Line
	9745 5720 9180 5720
Wire Wire Line
	9745 5620 9180 5620
Wire Wire Line
	9745 5520 9180 5520
Wire Wire Line
	9745 5420 9180 5420
Wire Wire Line
	9745 5320 9180 5320
Wire Wire Line
	9745 5220 9180 5220
Wire Wire Line
	9745 5120 9180 5120
Wire Wire Line
	9745 5020 9180 5020
Wire Wire Line
	9745 4920 9180 4920
Wire Wire Line
	9745 4820 9180 4820
Wire Wire Line
	9745 4720 9180 4720
Wire Wire Line
	9745 4620 9180 4620
Wire Wire Line
	9745 4520 9180 4520
Wire Wire Line
	9745 4420 9180 4420
Wire Wire Line
	9745 4320 9180 4320
Text GLabel 10805 5720 2    50   Input ~ 0
C0
Text GLabel 10805 5620 2    50   Input ~ 0
C1
Text GLabel 10805 5520 2    50   Input ~ 0
C2
Text GLabel 10805 5420 2    50   Input ~ 0
C3
Text GLabel 10805 5320 2    50   Input ~ 0
C4
Text GLabel 10805 5220 2    50   Input ~ 0
C5
Text GLabel 10805 5120 2    50   Input ~ 0
C6
Text GLabel 10805 5020 2    50   Input ~ 0
C7
Text GLabel 10805 4920 2    50   Input ~ 0
C8
Text GLabel 10805 4820 2    50   Input ~ 0
C9
Text GLabel 10805 4720 2    50   Input ~ 0
C10
Text GLabel 10805 4620 2    50   Input ~ 0
C11
Text GLabel 10805 4520 2    50   Input ~ 0
C12
Text GLabel 10805 4420 2    50   Input ~ 0
C13
Text GLabel 10805 4320 2    50   Input ~ 0
C14
Text GLabel 10805 4220 2    50   Input ~ 0
C15
Wire Wire Line
	10245 5720 10805 5720
Wire Wire Line
	10245 5620 10805 5620
Wire Wire Line
	10245 5520 10805 5520
Wire Wire Line
	10245 5420 10805 5420
Wire Wire Line
	10245 5320 10805 5320
Wire Wire Line
	10245 5220 10805 5220
Wire Wire Line
	10245 5120 10805 5120
Wire Wire Line
	10245 5020 10805 5020
Wire Wire Line
	10245 4920 10805 4920
Wire Wire Line
	10245 4820 10805 4820
Wire Wire Line
	10245 4720 10805 4720
Wire Wire Line
	10245 4620 10805 4620
Wire Wire Line
	10245 4520 10805 4520
Wire Wire Line
	10245 4420 10805 4420
Wire Wire Line
	10245 4320 10805 4320
Wire Wire Line
	10245 4220 10805 4220
Text GLabel 9185 4220 0    50   Input ~ 0
D2
Wire Wire Line
	9185 4220 9745 4220
$Comp
L power:+5V #PWR012
U 1 1
P 10880 2300
F 0 "#PWR012" H 10880 2150 50  0001 C CNN
F 1 "+5V" H 10930 2525 50  0000 C CNN
F 2 "" H 10880 2300 50  0001 C CNN
F 3 "" H 10880 2300 50  0001 C CNN
	1    10880 2300
	1    0    0    -1  
$EndComp
Wire Wire Line
	10255 2305 10880 2305
Wire Wire Line
	10880 2305 10880 2300
Wire Wire Line
	10255 2405 10880 2405
Wire Wire Line
	10880 2405 10880 2305
Connection ~ 10880 2305
Wire Wire Line
	10255 2505 10880 2505
Wire Wire Line
	10880 2505 10880 2405
Connection ~ 10880 2405
$Comp
L power:GND #PWR016
U 1 1
P 10870 2810
F 0 "#PWR016" H 10870 2560 50  0001 C CNN
F 1 "GND" H 10910 2600 50  0000 C CNN
F 2 "" H 10870 2810 50  0001 C CNN
F 3 "" H 10870 2810 50  0001 C CNN
	1    10870 2810
	1    0    0    -1  
$EndComp
Wire Wire Line
	10870 2605 10870 2705
$Comp
L Connector_Generic:Conn_02x16_Counter_Clockwise J2
U 1 1
P 9955 3005
F 0 "J2" H 10050 3940 50  0000 C CNN
F 1 "Conn_02x16_Counter_Clockwise" H 10050 3840 50  0000 C CNN
F 2 "Connector_PinHeader_2.54mm:PinHeader_2x16_P2.54mm_Vertical" H 9955 3005 50  0001 C CNN
F 3 "~" H 9955 3005 50  0001 C CNN
	1    9955 3005
	1    0    0    -1  
$EndComp
Wire Wire Line
	10255 2605 10870 2605
Wire Wire Line
	10255 2705 10870 2705
Connection ~ 10870 2705
Wire Wire Line
	10255 2805 10870 2805
Wire Wire Line
	10870 2705 10870 2805
Wire Wire Line
	10870 2805 10870 2810
Connection ~ 10870 2805
$Comp
L power:+3.3V #PWR018
U 1 1
P 10840 3615
F 0 "#PWR018" H 10840 3465 50  0001 C CNN
F 1 "+3.3V" H 10895 3760 50  0000 C CNN
F 2 "" H 10840 3615 50  0001 C CNN
F 3 "" H 10840 3615 50  0001 C CNN
	1    10840 3615
	1    0    0    -1  
$EndComp
Wire Wire Line
	10255 3805 10840 3805
Wire Wire Line
	10840 3805 10840 3705
Wire Wire Line
	10255 3705 10840 3705
Connection ~ 10840 3705
Wire Wire Line
	10840 3705 10840 3615
Wire Wire Line
	10255 3605 10840 3605
Wire Wire Line
	10840 3605 10840 3615
Connection ~ 10840 3615
$Comp
L Device:LED D1
U 1 1
P 3465 6280
F 0 "D1" V 3520 6145 50  0000 R CNN
F 1 "RED" V 3420 6145 50  0000 R CNN
F 2 "LED_SMD:LED_1206_3216Metric_Pad1.42x1.75mm_HandSolder" H 3465 6280 50  0001 C CNN
F 3 "https://datasheet.lcsc.com/lcsc/1811151241_Everlight-Elec-15-21-R6C-FQ1R1B-2T_C93133.pdf" H 3465 6280 50  0001 C CNN
F 4 "C93133" V 3465 6280 50  0001 C CNN "LCSC"
	1    3465 6280
	0    -1   -1   0   
$EndComp
$Comp
L Device:R_Small R5
U 1 1
P 3465 6530
F 0 "R5" H 3600 6580 50  0000 L CNN
F 1 "330R" H 3545 6505 50  0000 L CNN
F 2 "Resistor_SMD:R_1206_3216Metric_Pad1.30x1.75mm_HandSolder" H 3465 6530 50  0001 C CNN
F 3 "https://datasheet.lcsc.com/lcsc/1811141443_Ever-Ohms-Tech-CR1206F330RP05Z_C245520.pdf" H 3465 6530 50  0001 C CNN
F 4 "C245520 " H 3465 6530 50  0001 C CNN "LCSC"
	1    3465 6530
	1    0    0    -1  
$EndComp
$Comp
L power:GND #PWR023
U 1 1
P 3465 6630
F 0 "#PWR023" H 3465 6380 50  0001 C CNN
F 1 "GND" H 3470 6425 50  0000 C CNN
F 2 "" H 3465 6630 50  0001 C CNN
F 3 "" H 3465 6630 50  0001 C CNN
	1    3465 6630
	1    0    0    -1  
$EndComp
Wire Wire Line
	3640 6130 3640 6120
Wire Wire Line
	2985 6130 3465 6130
Connection ~ 3465 6130
Wire Wire Line
	3465 6130 3640 6130
NoConn ~ 10255 2905
NoConn ~ 10255 3005
NoConn ~ 10255 3105
NoConn ~ 10255 3205
NoConn ~ 10255 3305
NoConn ~ 10255 3405
NoConn ~ 10255 3505
Wire Wire Line
	4635 3555 5210 3555
Text GLabel 6060 6555 2    50   Input ~ 0
A13
Text GLabel 6060 6455 2    50   Input ~ 0
A14
Wire Wire Line
	6060 6455 5730 6455
Wire Wire Line
	5730 6555 6060 6555
Text GLabel 10845 1380 2    50   Input ~ 0
A2
Text Label 10665 1380 2    50   ~ 0
USART2_TX
Text Label 10670 1555 2    50   ~ 0
USART2_RX
Text GLabel 10845 1555 2    50   Input ~ 0
A3
Text GLabel 2570 4210 2    50   Input ~ 0
A12
Text GLabel 2570 4310 2    50   Input ~ 0
A11
Text Label 2325 4210 2    39   ~ 0
USB_OTG_FS_DP
Text Label 2325 4310 2    39   ~ 0
USB_OTG_FS_DM
Wire Wire Line
	2570 4210 2325 4210
Wire Wire Line
	2570 4310 2325 4310
Wire Wire Line
	10845 1380 10665 1380
Wire Wire Line
	10845 1555 10670 1555
$Comp
L Mechanical:MountingHole_Pad H2
U 1 1
P 7815 1150
F 0 "H2" H 7950 1200 50  0000 L CNN
F 1 "MountingHole_Pad" H 7960 1150 50  0001 L CNN
F 2 "MountingHole:MountingHole_3.2mm_M3_DIN965_Pad" H 7815 1150 50  0001 C CNN
F 3 "~" H 7815 1150 50  0001 C CNN
	1    7815 1150
	1    0    0    -1  
$EndComp
$Comp
L power:GND #PWR04
U 1 1
P 7815 1250
F 0 "#PWR04" H 7815 1000 50  0001 C CNN
F 1 "GND" H 7820 1025 50  0000 C CNN
F 2 "" H 7815 1250 50  0001 C CNN
F 3 "" H 7815 1250 50  0001 C CNN
	1    7815 1250
	1    0    0    -1  
$EndComp
$Comp
L Mechanical:MountingHole_Pad H1
U 1 1
P 8150 1145
F 0 "H1" H 8285 1195 50  0000 L CNN
F 1 "MountingHole_Pad" H 8295 1145 50  0001 L CNN
F 2 "MountingHole:MountingHole_3.2mm_M3_DIN965_Pad" H 8150 1145 50  0001 C CNN
F 3 "~" H 8150 1145 50  0001 C CNN
	1    8150 1145
	1    0    0    -1  
$EndComp
$Comp
L power:GND #PWR03
U 1 1
P 8150 1245
F 0 "#PWR03" H 8150 995 50  0001 C CNN
F 1 "GND" H 8155 1020 50  0000 C CNN
F 2 "" H 8150 1245 50  0001 C CNN
F 3 "" H 8150 1245 50  0001 C CNN
	1    8150 1245
	1    0    0    -1  
$EndComp
$Comp
L Mechanical:MountingHole_Pad H3
U 1 1
P 8485 1165
F 0 "H3" H 8620 1215 50  0000 L CNN
F 1 "MountingHole_Pad" H 8630 1165 50  0001 L CNN
F 2 "MountingHole:MountingHole_3.2mm_M3_DIN965_Pad" H 8485 1165 50  0001 C CNN
F 3 "~" H 8485 1165 50  0001 C CNN
	1    8485 1165
	1    0    0    -1  
$EndComp
$Comp
L power:GND #PWR05
U 1 1
P 8485 1265
F 0 "#PWR05" H 8485 1015 50  0001 C CNN
F 1 "GND" H 8490 1040 50  0000 C CNN
F 2 "" H 8485 1265 50  0001 C CNN
F 3 "" H 8485 1265 50  0001 C CNN
	1    8485 1265
	1    0    0    -1  
$EndComp
Wire Wire Line
	6355 1360 6700 1360
$Comp
L Device:C_Small C2
U 1 1
P 6700 1460
F 0 "C2" H 6650 1620 50  0000 L CNN
F 1 "100nF" H 6580 1230 50  0000 L CNN
F 2 "Capacitor_SMD:C_1206_3216Metric_Pad1.33x1.80mm_HandSolder" H 6700 1460 50  0001 C CNN
F 3 "https://datasheet.lcsc.com/lcsc/1810221109_Samsung-Electro-Mechanics-CL31B104KBCNNNC_C24497.pdf" H 6700 1460 50  0001 C CNN
F 4 "C24497" H 6700 1460 50  0001 C CNN "LCSC"
	1    6700 1460
	1    0    0    -1  
$EndComp
Connection ~ 6700 1360
Wire Wire Line
	6700 1360 6965 1360
$Comp
L Device:C_Small C3
U 1 1
P 6965 1460
F 0 "C3" H 6915 1620 50  0000 L CNN
F 1 "100nF" H 6875 1230 50  0000 L CNN
F 2 "Capacitor_SMD:C_1206_3216Metric_Pad1.33x1.80mm_HandSolder" H 6965 1460 50  0001 C CNN
F 3 "https://datasheet.lcsc.com/lcsc/1810221109_Samsung-Electro-Mechanics-CL31B104KBCNNNC_C24497.pdf" H 6965 1460 50  0001 C CNN
F 4 "C24497" H 6965 1460 50  0001 C CNN "LCSC"
	1    6965 1460
	1    0    0    -1  
$EndComp
Connection ~ 6965 1360
Wire Wire Line
	6965 1360 7210 1360
$Comp
L Device:C_Small C4
U 1 1
P 7210 1460
F 0 "C4" H 7160 1620 50  0000 L CNN
F 1 "100nF" H 7120 1230 50  0000 L CNN
F 2 "Capacitor_SMD:C_1206_3216Metric_Pad1.33x1.80mm_HandSolder" H 7210 1460 50  0001 C CNN
F 3 "https://datasheet.lcsc.com/lcsc/1810221109_Samsung-Electro-Mechanics-CL31B104KBCNNNC_C24497.pdf" H 7210 1460 50  0001 C CNN
F 4 "C24497" H 7210 1460 50  0001 C CNN "LCSC"
	1    7210 1460
	1    0    0    -1  
$EndComp
Wire Wire Line
	6830 1625 6830 1765
$Comp
L Device:C_Small C7
U 1 1
P 4305 2360
F 0 "C7" H 4330 2455 50  0000 L CNN
F 1 "100nF" H 4315 2290 50  0000 L CNN
F 2 "Capacitor_SMD:C_1206_3216Metric_Pad1.33x1.80mm_HandSolder" H 4305 2360 50  0001 C CNN
F 3 "https://datasheet.lcsc.com/lcsc/1810221109_Samsung-Electro-Mechanics-CL31B104KBCNNNC_C24497.pdf" H 4305 2360 50  0001 C CNN
F 4 "C24497" H 4305 2360 50  0001 C CNN "LCSC"
	1    4305 2360
	1    0    0    -1  
$EndComp
$Comp
L Device:C_Small C5
U 1 1
P 1955 2235
F 0 "C5" H 1980 2330 50  0000 L CNN
F 1 "100nF" H 2060 2240 50  0000 L CNN
F 2 "Capacitor_SMD:C_1206_3216Metric_Pad1.33x1.80mm_HandSolder" H 1955 2235 50  0001 C CNN
F 3 "https://datasheet.lcsc.com/lcsc/1810221109_Samsung-Electro-Mechanics-CL31B104KBCNNNC_C24497.pdf" H 1955 2235 50  0001 C CNN
F 4 "C24497" H 1955 2235 50  0001 C CNN "LCSC"
	1    1955 2235
	1    0    0    -1  
$EndComp
$Comp
L Device:C_Small C12
U 1 1
P 2985 6310
F 0 "C12" H 3010 6405 50  0000 L CNN
F 1 "100nF" H 2995 6240 50  0000 L CNN
F 2 "Capacitor_SMD:C_1206_3216Metric_Pad1.33x1.80mm_HandSolder" H 2985 6310 50  0001 C CNN
F 3 "https://datasheet.lcsc.com/lcsc/1810221109_Samsung-Electro-Mechanics-CL31B104KBCNNNC_C24497.pdf" H 2985 6310 50  0001 C CNN
F 4 "C24497" H 2985 6310 50  0001 C CNN "LCSC"
	1    2985 6310
	1    0    0    -1  
$EndComp
$Comp
L Device:C_Small C11
U 1 1
P 1370 6295
F 0 "C11" H 1395 6390 50  0000 L CNN
F 1 "100nF" H 1380 6225 50  0000 L CNN
F 2 "Capacitor_SMD:C_1206_3216Metric_Pad1.33x1.80mm_HandSolder" H 1370 6295 50  0001 C CNN
F 3 "https://datasheet.lcsc.com/lcsc/1810221109_Samsung-Electro-Mechanics-CL31B104KBCNNNC_C24497.pdf" H 1370 6295 50  0001 C CNN
F 4 "C24497" H 1370 6295 50  0001 C CNN "LCSC"
	1    1370 6295
	1    0    0    -1  
$EndComp
$Comp
L Device:C_Small C10
U 1 1
P 3675 3540
F 0 "C10" V 3565 3540 50  0000 C CNN
F 1 "22pF" V 3600 3350 50  0000 C CNN
F 2 "Capacitor_SMD:C_1206_3216Metric_Pad1.33x1.80mm_HandSolder" H 3675 3540 50  0001 C CNN
F 3 "https://datasheet.lcsc.com/lcsc/1811071223_FH-Guangdong-Fenghua-Advanced-Tech-1206CG220J500NT_C1896.pdf" H 3675 3540 50  0001 C CNN
F 4 " C1896 " V 3675 3540 50  0001 C CNN "LCSC"
	1    3675 3540
	0    1    1    0   
$EndComp
$Comp
L Device:CP_Small C13
U 1 1
P 2450 6315
F 0 "C13" H 2530 6400 50  0000 L CNN
F 1 "10uF" H 2555 6315 50  0000 L CNN
F 2 "Capacitor_Tantalum_SMD:CP_EIA-3216-12_Kemet-S_Pad1.58x1.35mm_HandSolder" H 2450 6315 50  0001 C CNN
F 3 "https://datasheet.lcsc.com/lcsc/1811151641_Sunlord-TC212A106K016Y_C108529.pdf" H 2450 6315 50  0001 C CNN
F 4 "C108529 " H 2450 6315 50  0001 C CNN "LCSC"
	1    2450 6315
	1    0    0    -1  
$EndComp
$Comp
L Device:R_Small R3
U 1 1
P 1635 3825
F 0 "R3" V 1560 3895 50  0000 C CNN
F 1 "22R" V 1560 3715 50  0000 C CNN
F 2 "Resistor_SMD:R_1206_3216Metric_Pad1.30x1.75mm_HandSolder" H 1635 3825 50  0001 C CNN
F 3 "https://datasheet.lcsc.com/lcsc/1810192321_YAGEO-RC1206FR-0722RL_C114943.pdf" H 1635 3825 50  0001 C CNN
F 4 "C114943" V 1635 3825 50  0001 C CNN "LCSC"
	1    1635 3825
	0    1    1    0   
$EndComp
$Comp
L AmigaComponents:LOGO LOGO1
U 1 1
P 7270 6060
F 0 "LOGO1" H 7295 6113 59  0000 L CNN
F 1 "OSH" H 7295 6008 59  0000 L CNN
F 2 "Symbol:OSHW-Logo_11.4x12mm_SilkScreen" H 7270 6060 59  0001 C CNN
F 3 "" H 7270 6060 59  0001 C CNN
	1    7270 6060
	1    0    0    -1  
$EndComp
$Comp
L AmigaComponents:LOGO LOGO2
U 1 1
P 7705 6105
F 0 "LOGO2" H 7745 6210 59  0000 L CNN
F 1 "designed with KiCAD" H 7735 6120 59  0000 L CNN
F 2 "Symbol:KiCad-Logo2_6mm_SilkScreen" H 7705 6105 59  0001 C CNN
F 3 "" H 7705 6105 59  0001 C CNN
	1    7705 6105
	1    0    0    -1  
$EndComp
$EndSCHEMATC
